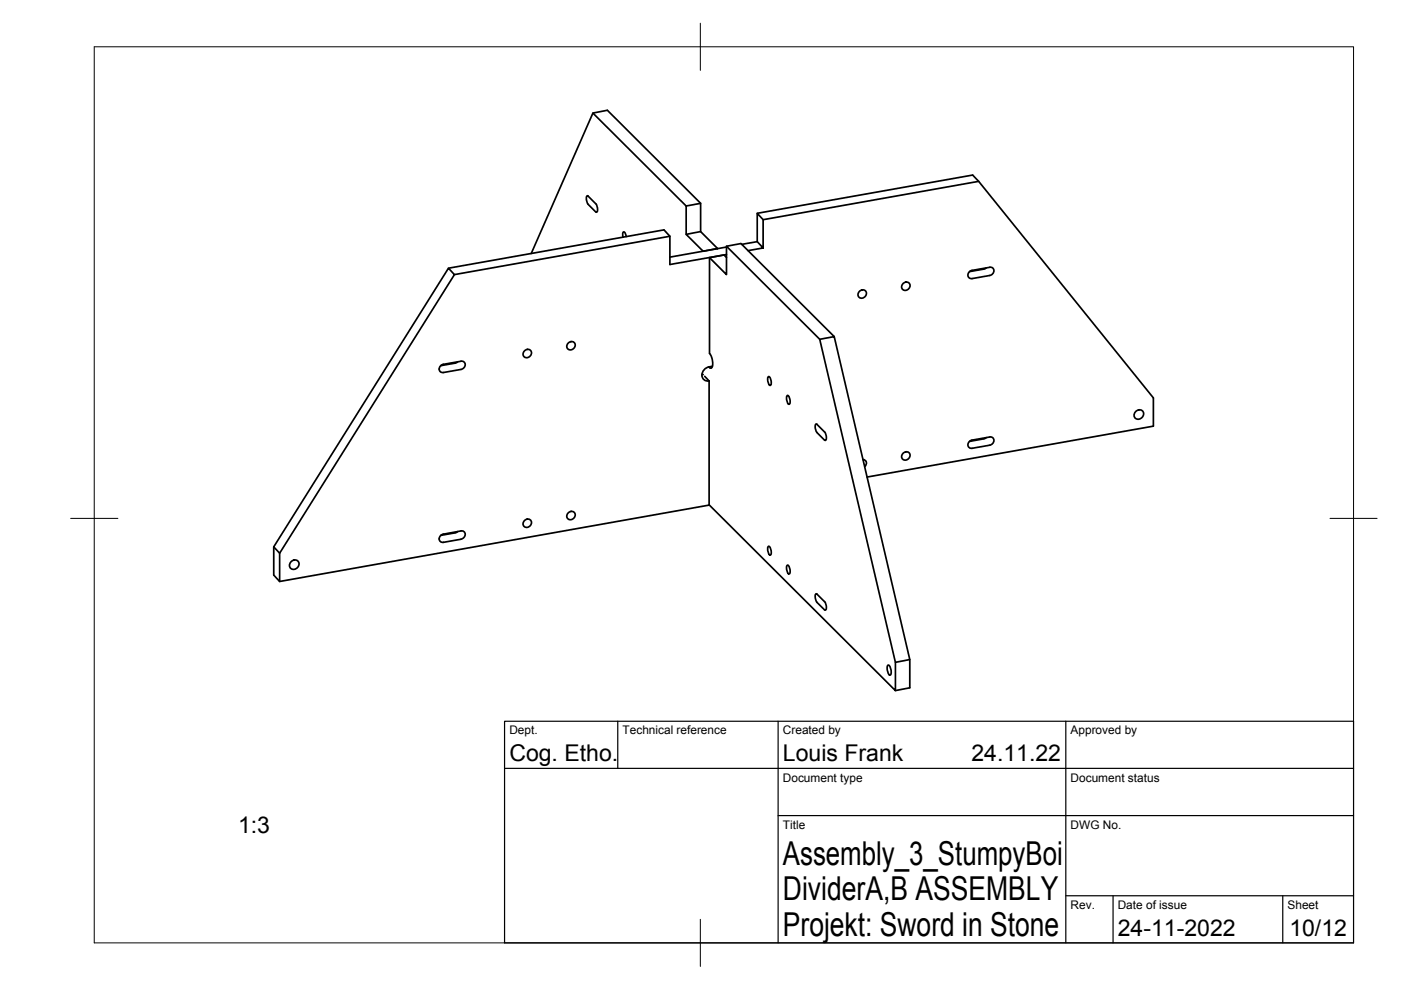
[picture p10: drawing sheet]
<svg xmlns="http://www.w3.org/2000/svg" width="297mm" height="210mm" viewBox="0 0 297 210" stroke-linecap="round" stroke-linejoin="round" font-family="sans-serif">
<!-- layer: Visible -->
<g fill="none" stroke="#000" stroke-width=".36">
<path d="M125.7 24l19.8 19.7M207.5 38.5l-45.7 8.1M95.1 56.9l1.3 1.3-37.1 59.1-1.3-1.4zM124.7 41.6l1.6 1.6 .4 .9a.76 .76 0 0 1-.2 .9l-.2-.1M124.7 43.3l1.6 1.6M124.7 41.6l-.1-.1a1.42 1.42 0 0 0 .1 1.8M132.8 50.2l-.2-.7-.3-.3-.3 .4 .1 .7M142 50.1l-45.6 8.1M145.5 49.7l3.6 3.6 3-.6M145.5 43.7v6l3-.6 3.6 3.6M145.5 43.7l3-.6v6M148.5 43.1l-19.7-19.7-3.1 .6-13.1 29.8"/>
<path d="M150.4 54.6l3.6 3.6v-6l3.1-.6 19.8 19.8M154 54.6l-.5-.5-3.1 .5v20.3a3 3 0 0 1 .4 3.1l-.4-.1M154 54l-12 2.1v-6l-1.2-1.4-45.7 8.2M154 52.2l19.8 19.7M154 52.4l-12 2.1M160.5 45.2l45.7-8.1 1.3 1.4 37 45.9v6l-60.7 10.7M160.5 51.2l-3.2 .6M161.8 52.6v-6l-1.3-1.4v6l1.3 1.4-3.2 .5M206.1 57.3l3.7-.6a.87 .87 0 0 1 .9 .8 .87 .87 0 0 1-.9 .9l-3.7 .7M206.1 57.3a.87 .87 0 0 0-.9 .9 .87 .87 0 0 0 .9 .9M209.1 56.8l-.5 .3-3 .5M94 77.3l3.7-.7a.87 .87 0 0 1 .9 .8 .87 .87 0 0 1-.9 .9l-3.7 .7"/>
<path d="M94 77.2a.87 .87 0 0 0-.9 .9 .87 .87 0 0 0 .9 .9M97 76.7l-.5 .3-3 .5M111.2 74.4a.85 .85 0 0 1 1.4 0 .85 .85 0 0 1-.5 1.3 .8 .8 0 0 1-1.1-.1 .8 .8 0 0 1 .2-1.2zM120.4 72.8a.85 .85 0 0 1 1.4-.1 .85 .85 0 0 1-.4 1.3 .8 .8 0 0 1-1.1-.1 .8 .8 0 0 1 .1-1.1zM149.1 79.4h-.3M149.4 79.8l.9 1v26.3l-91 16.2-1.3-1.4v-6M150.3 77.8l.1 .1M150.4 77.8a1.62 1.62 0 0 0-1.5 1.1 1.62 1.62 0 0 0 .5 1.7l1 .2M151 77.7l-.7 .1M162.9 79.9l.1-.1a1.48 1.48 0 0 1 .3 1.9l-.3-.3-.2-.6zM173.8 71.9l3.1-.5 16 68.4-3.1 .6zM182.2 61.8a.85 .85 0 0 1 1.4-.1 .85 .85 0 0 1-.4 1.4 .8 .8 0 0 1-1.1-.2 .8 .8 0 0 1 .1-1.1z"/>
<path d="M191.4 60.2a.85 .85 0 0 1 1.4-.1 .85 .85 0 0 1-.4 1.3 .8 .8 0 0 1-1.1-.1 .8 .8 0 0 1 .1-1.1zM166.9 83.9l.1-.1a1.48 1.48 0 0 1 .3 1.9l-.3-.3-.2-.6zM174.8 93.3l.2 .1a1.42 1.42 0 0 0-.2-1.8l-1.7-1.7a1.42 1.42 0 0 0 .1 1.8l1.6 1.6M183 97.4a.81 .81 0 0 1 .7 .7 .81 .81 0 0 1-.4 .8M191.4 96.2a.85 .85 0 0 1 1.4-.1 .85 .85 0 0 1-.4 1.3 .8 .8 0 0 1-1.1-.1 .8 .8 0 0 1 .1-1.1zM206.1 93.3l3.7-.7a.87 .87 0 0 1 .9 .9 .87 .87 0 0 1-.9 .9l-3.7 .7M206.1 93.3a.87 .87 0 0 0-.9 .9 .87 .87 0 0 0 .9 .8M209.1 92.8l-.5 .2-3 .6M240.9 87.2a.96 .96 0 0 1 1.5 .1 .96 .96 0 0 1-.6 1.5 .92 .92 0 0 1-1.3-.4 .92 .92 0 0 1 .4-1.2zM59.3 117.3v6M61.8 119a.96 .96 0 0 1 1.5 .2 .96 .96 0 0 1-.6 1.4 .92 .92 0 0 1-1.2-.3 .92 .92 0 0 1 .3-1.3zM94 113.3l3.7-.7a.87 .87 0 0 1 .9 .8 .87 .87 0 0 1-.9 .9l-3.7 .7"/>
<path d="M94 113.2a.87 .87 0 0 0-.9 .9 .87 .87 0 0 0 .9 .9M96.5 113l-3 .5M97 112.7l-.5 .3M111.2 110.4a.85 .85 0 0 1 1.4-.1 .85 .85 0 0 1-.5 1.4 .8 .8 0 0 1-1.1-.2 .8 .8 0 0 1 .2-1.1zM120.4 108.8a.85 .85 0 0 1 1.4-.1 .85 .85 0 0 1-.4 1.4 .8 .8 0 0 1-1.1-.2 .8 .8 0 0 1 .1-1.1zM150.3 107l39.5 39.4v-6M162.9 115.9l.1-.1a1.48 1.48 0 0 1 .3 1.9l-.3-.3-.2-.7zM166.9 119.9l.1-.1a1.48 1.48 0 0 1 .3 1.9l-.3-.3-.2-.7zM173.2 126l1.6 1.6M173.2 126l-.1-.1a1.44 1.44 0 0 0 .1 1.8l1.8 1.7a1.42 1.42 0 0 0-.2-1.8M192.9 139.8v6l-3.1 .6M188.2 141.1l.2-.1a1.69 1.69 0 0 1 .3 2.1l-.3-.3-.3-.7z"/>
</g>
<!-- layer: BORDER -->
<path d="M20 9.9h267v190h-267zM148.5 4.9v10M15 109.9h10M282 109.9h10M148.5 194.9v10" fill="none" stroke="#000" stroke-width=".21"/>
<!-- layer: TITLEBLOCK -->
<path d="M107 152.9h180v47h-180zM131 152.9v10M165 152.9v47M226 152.9v47M107 162.9h180M165 172.9h122M226 189.9h61M236 189.9v10M272 189.9v10" fill="none" stroke="#000" stroke-width=".25"/>
<g font-size="7">
<text x="166" y="183.4">Assembly_3_StumpyBoi</text>
<text x="166" y="190.9">DividerA,B ASSEMBLY</text>
<text x="166" y="198.4">Projekt: Sword in Stone</text>
</g>
<g font-size="4.9">
<text x="108" y="161.4">Cog. Etho.</text>
<text x="166" y="161.4">Louis Frank</text>
<text x="206" y="161.4">24.11.22</text>
<text x="50.5" y="176.7">1:3</text>
<text x="237" y="198.4">24-11-2022</text>
<text x="273.4" y="198.6">10/12</text>
</g>
<g font-size="2.5">
<text x="108" y="155.7">Dept.</text>
<text x="132" y="155.7">Technical reference</text>
<text x="166" y="155.7">Created by</text>
<text x="227" y="155.7">Approved by</text>
<text x="166" y="165.7">Document type</text>
<text x="227" y="165.7">Document status</text>
<text x="166" y="175.7">Title</text>
<text x="227" y="175.7">DWG No.</text>
<text x="227" y="192.7">Rev.</text>
<text x="237" y="192.7">Date of issue</text>
<text x="273" y="192.7">Sheet</text>
</g>
</svg>
